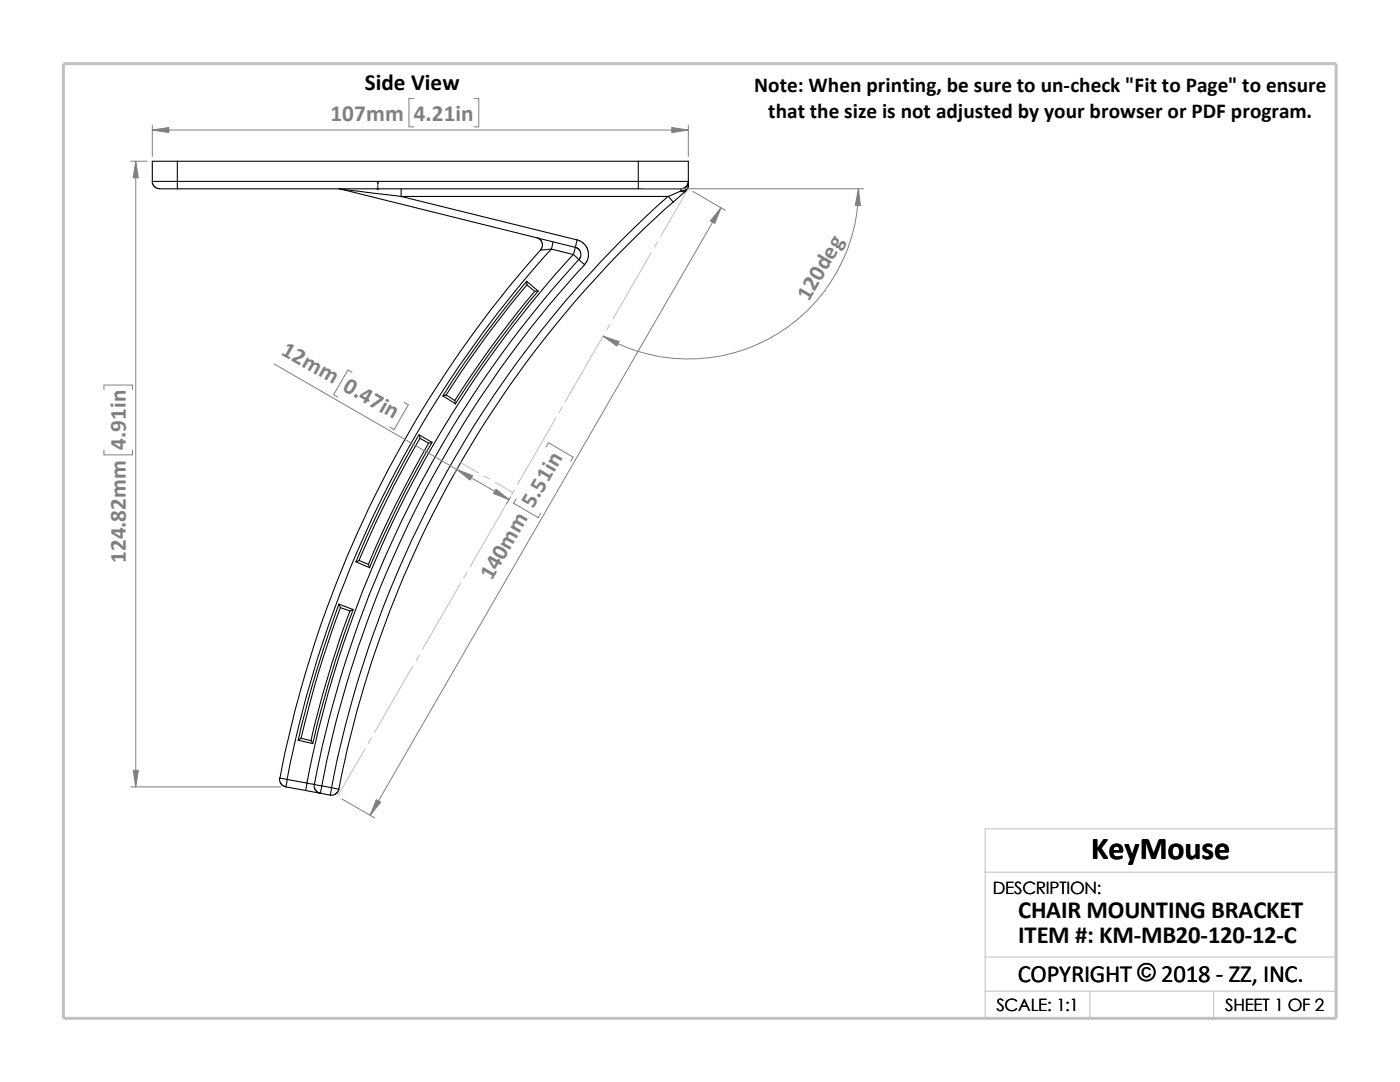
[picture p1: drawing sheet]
<svg xmlns="http://www.w3.org/2000/svg" width="279mm" height="216mm" viewBox="0 0 279 216" stroke-linecap="round" stroke-linejoin="round" font-family="sans-serif">
<g fill="none" stroke="#c0c0c0" stroke-width=".2">
<path d="M137.4 37.7l-5.5 9.4M130 50.4l-7.7 13.2M131.2 48.2l-.6 1.1M120.4 66.9l-7.6 13.2M121.7 64.7l-.6 1.1M91.9 92.3l3.6 2.1M96.6 95l1.1 .6M98.8 96.2l3.6 2.1M101.4 99.9l-7.6 13.2M102.7 97.7l-.6 1.1M110.9 83.4l-7.6 13.2M112.2 81.2l-.7 1.1"/>
<path d="M91.9 116.4l-7.6 13.2M93.2 114.2l-.7 1.1M82.4 132.9l-7.6 13.2M83.7 130.7l-.7 1.1M72.9 149.4l-5.5 9.5M74.1 147.2l-.6 1.1M196.6 174h70.1M196.6 191h70.1M196.6 197.8h70.1M217.5 197.8v5.4M242.2 197.8v5.4M26.8 203.2h239.9v-37.8h-70.1v37.8"/>
</g>
<path d="M12.7 12.7h254v190.5h-254z" fill="none" stroke="#c0c0c0" stroke-width=".59"/>
<g fill="none" stroke="#000" stroke-width=".21">
<path d="M30.4 36.2h5M30.4 36.2v.3l.3 .6 .8 .5 3.9 .1M35.4 36.2v1.5M35.4 32.2h-5v4M35.4 32.2h92M35.4 36.2h92M35.4 32.2v4M35.4 37.7h92M67.6 37.7h.3M67.9 37.7l12.2 1.5M67.9 37.7l46.9 11.7M80.1 39.2l35.1 8.7-.4 1.5"/>
<path d="M80.1 39.2h53.3M80.1 37.7v1.5M127.4 37.7h8.5M127.4 32.2v4M127.4 36.2v1.5M127.4 36.2h10M127.4 32.2h10v4M133.3 39.2a211.7 211.7 0 0 0-67.1 118M133.4 39.2l1 1.1M135.9 37.7v.4M135.9 38.1l-2.5 1.1M135.9 38.1l.4 .2 .6-.2-2.5 2.2"/>
<path d="M137.4 36.2l-.4 .9-.4 .4-.7 .2M137.4 37a1.35 1.35 0 0 1-1.5 1.1M137.4 36.2v.8M137.4 37l-.2 .7-.4 .4M105.1 56.1a214.5 214.5 0 0 0-16.7 22.9M105.1 56.1l.1 .8M105.1 56.1l2.3 2M105.2 56.9l1.5 1.2M105.2 56.9a207.2 207.2 0 0 0-16.2 21.9M106.7 58.1a204 204 0 0 0-15.9 21.8M107.1 47.4l.6 .3 .5 .8v.6l-.3 .8M107.4 58.1a209.5 209.5 0 0 0-16.5 22.5"/>
<path d="M107.4 58.1h-.7M107.9 49.9a221.3 221.3 0 0 0-52 105.4l1.4 .2M110 49.7l-2.1 .2M110 49.7l4.5 1.1M110 49.7a220.4 220.4 0 0 0-52.7 105.8M110.4 48.3l-.4 1.4M114.4 50.8a216.2 216.2 0 0 0-53.1 105.5M114.5 50.8l2.2 2M114.8 49.4l.6 .2 .5 .7v.8l-.2 .5a215 215 0 0 0-53 104.9M114.8 49.4l-.3 1.4M115.1 47.9l1.2 .5 .5 .5 .5 1.1 .1 1.4-.2 .7-.5 .7M116.7 52.8a212.6 212.6 0 0 0-52.5 104"/>
<path d="M134.4 40.3a210.1 210.1 0 0 0-66.8 117.1M88.4 79l2.5 1.6-.1-.7M88.4 79l.7-.2 1.7 1.1M83.6 86.7a224 224 0 0 0-12.6 25.4M83.8 87.5l-.1-.7 2.5 1.5M83.8 87.5a213.4 213.4 0 0 0-12.1 24.3M83.8 87.5l1.8 .9M85.6 88.4a219.1 219.1 0 0 0-12.1 24.2M86.2 88.3a214.3 214.3 0 0 0-12.5 24.9M86.2 88.3l-.6 .1M71 112.1l2.8 1.2-.3-.7M71.7 111.8l-.7 .3"/>
<path d="M71.7 111.8l1.8 .8M67.6 120.6l.3 .6M67.6 120.6l2.9 1M67.6 120.6a223.9 223.9 0 0 0-8.1 27.1M67.9 121.2l1.9 .7 .7-.3M67.9 121.2a208.3 208.3 0 0 0-7.8 26.1M69.8 121.9a208.5 208.5 0 0 0-7.7 25.9M70.5 121.6a222.3 222.3 0 0 0-8.1 26.7M55.8 155.2v.5l.2 .7 .6 .4 .5 .2M57.1 157l3.9 .7M57.3 155.5l-.2 1.5M57.3 155.5l4 .8"/>
<path d="M59.5 147.7l2.9 .7-.3-.6M59.5 147.7l.6-.4 2 .5M61 157.7l3 .6M61.3 156.3l-.3 1.4M61.3 156.3l1.4 .2M62.7 156.5v.5l.2 .6 .6 .5 .5 .2M62.7 156.5l1.5 .3M64.2 156.8l2 .4M64.2 156.8l-.2 1.5M66.2 157.2l1.4 .3-.2 .5-.4 .5-.6 .2h-.5M66.2 157.2l-.3 1.5-1.9-.4"/>
</g>
<path d="M75.4 36.3l.1 .4h-.2z" fill="#00f" stroke="#00f" stroke-width=".2"/>
<path d="M75.3 37.7h.3M75.3 37.5l.3 .3M75.4 37.7h.1M75.4 36.3v1.5M75.5 37.5l-.3 .3" fill="none" stroke="#00f" stroke-width=".2"/>
<g fill="none" stroke="#808080" stroke-width=".2">
<path d="M82.6 19.6h-1v5.7h1M94.6 19.6h.9v5.7h-.9M26.1 32.2h3.3M27.1 32.2v124.8M30.4 26h107M30.4 25v6.2M128.4 37.7h43.9M137.4 25v6.2M138.3 38.2l6.4 3.8M171.3 37.7a33.9 33.9 0 0 1-50.9 29.4M143.9 41.4l-70 121.3M20.7 77.8v-1h5.7v1"/>
<path d="M54.7 72.6l46.9 27.1M70.3 74.3l-.9-.5-2.8 4.9 .8 .5M20.7 89.8v1h5.7v-1M80.6 80.3l.9 .5-2.8 4.9-.9-.5M91.5 93.2l-.8 1.4M101.9 99.2l-.8 1.3M103 99.6l-.5 .8 4.9 2.9 .5-.9M109 89.2l.5-.9 4.9 2.9-.5 .8M26.1 157h29.9M68.2 159.4l6.6 3.8"/>
</g>
<g fill="#808080" stroke="#808080" stroke-width=".2">
<path d="M143.9 41.4l-1.2 3.2-.9-.5z"/>
<path d="M75.1 159.6l.9 .5-2.1 2.6z"/>
<path d="M99 97.6l2.6 2.1-3.1-1.2z"/>
<path d="M91.2 93.7l3.1 1.2-.5 .9z"/>
<path d="M120.4 67.1l3.2 1.1-.5 .8z"/>
<path d="M171.3 37.7l.4 3.3h-1z"/>
<path d="M30.4 26l3.3-.6v1.1z"/>
<path d="M134.1 25.4l3.3 .6-3.3 .5z"/>
<path d="M27.1 32.2l.5 3.3h-1z"/>
<path d="M26.6 153.7h1l-.5 3.3z"/>
</g>
<text font-size="6.4" x="217.8" y="171.4">KeyMouse</text>
<g font-size="4.9">
<text x="203.2" y="183.2">CHAIR MOUNTING BRACKET</text>
<text x="203.2" y="188.1">ITEM #: KM-MB20-120-12-C</text>
<text x="203.1" y="195.9">COPYRIGHT © 2018 - ZZ, INC.</text>
<text x="227" y="195.8">©</text>
</g>
<text font-size="4.6" x="72.8" y="18">Side View</text>
<g font-size="4.6" fill="#808080">
<text x="66" y="24.1">107mm</text>
<text x="82.6" y="24.1">4.21in</text>
<text x="161.4" y="60.3" transform="rotate(-60 161.4 60.3)">120deg</text>
<text x="55.9" y="70.6" transform="rotate(30 55.9 70.6)">12mm 0.47in</text>
<text x="25.1" y="89.8" transform="rotate(-90 25.1 89.8)">4.91in</text>
<text x="25.1" y="112.4" transform="rotate(-90 25.1 112.4)">124.82mm</text>
<text x="98.1" y="116" transform="rotate(-60 98.1 116)">140mm 5.51in</text>
</g>
<g font-size="4.2">
<text x="150.5" y="18.4">Note: When printing, be sure to un-check &quot;Fit to Page&quot; to ensure</text>
<text x="153.3" y="23.6">that the size is not adjusted by your browser or PDF program.</text>
</g>
<g font-size="3.4">
<text x="198.2" y="178.5">DESCRIPTION:</text>
<text x="198.8" y="201.7">SCALE: 1:1</text>
<text x="244.5" y="201.7">SHEET 1 OF 2</text>
</g>
</svg>
